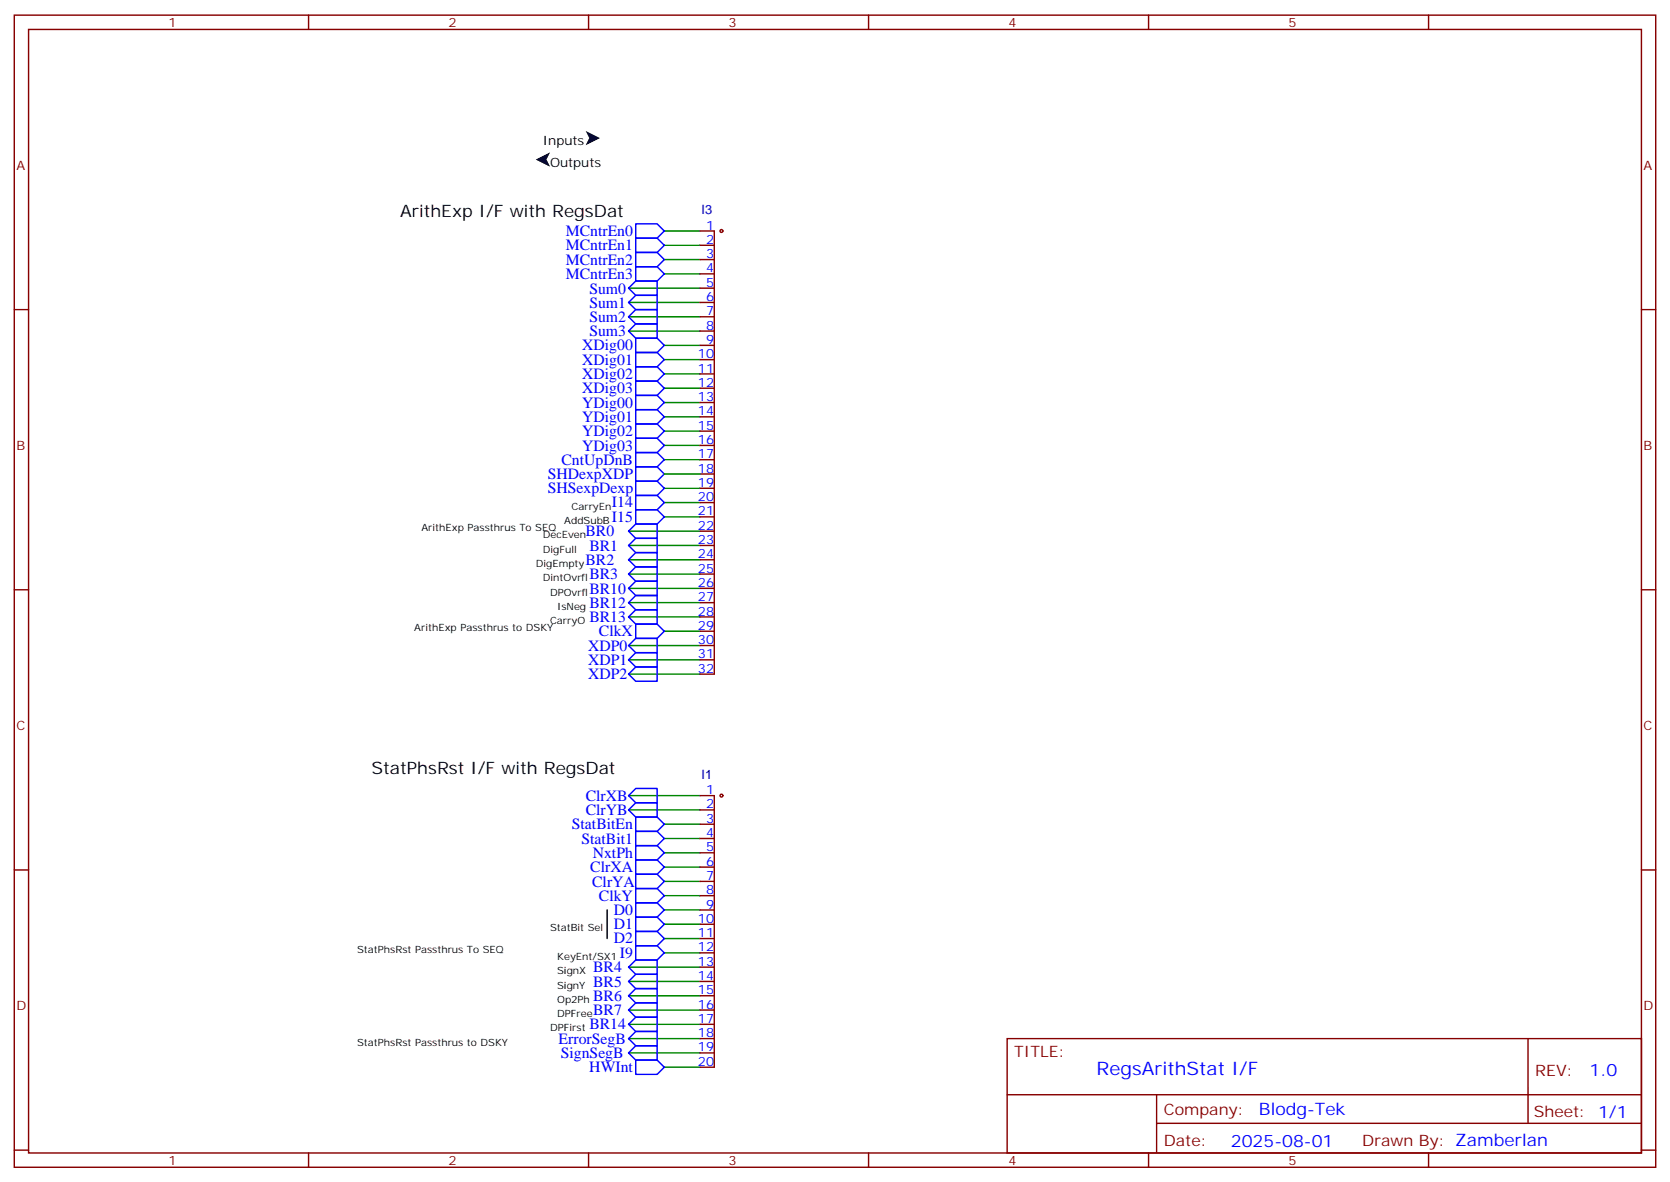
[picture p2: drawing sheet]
<svg xmlns="http://www.w3.org/2000/svg" width="412mm" height="292mm" viewBox="0 0 412 292" stroke-linecap="round" stroke-linejoin="round" font-family="sans-serif">
<g fill="none" stroke="#870000" stroke-width=".35">
<path d="M3.5 3.7h405.4v284.4h-405.4zM7.1 7.3h398.2v277.3h-398.2zM76.2 3.7v3.6M145.3 3.7v3.6M214.5 3.7v3.6M283.6 3.7v3.6M352.8 3.7v3.6M172.9 57h3.5v109.4h-3.5M3.5 76.4h3.6M172.9 60.5h3.5M172.9 64.1h3.5M172.9 67.6h3.5"/>
<path d="M172.9 71.1h3.5M172.9 74.6h3.5M172.9 78.2h3.5M405.3 76.4h3.6M172.9 81.7h3.5M172.9 85.2h3.5M172.9 88.8h3.5M172.9 92.3h3.5M172.9 95.8h3.5M172.9 99.3h3.5M172.9 113.5h3.5M172.9 117h3.5"/>
<path d="M172.9 102.9h3.5M172.9 106.4h3.5M172.9 109.9h3.5M172.9 120.5h3.5M172.9 124h3.5M172.9 127.6h3.5M172.9 131.1h3.5M172.9 134.6h3.5M172.9 138.1h3.5M3.5 145.6h3.6M172.9 141.7h3.5M172.9 145.2h3.5"/>
<path d="M172.9 148.7h3.5M172.9 152.3h3.5M172.9 155.8h3.5M172.9 159.3h3.5M405.3 145.6h3.6M172.9 162.8h3.5M172.9 196.4h3.5v67h-3.5M172.9 199.9h3.5M3.5 214.7h3.6M172.9 203.4h3.5M172.9 206.9h3.5M172.9 210.5h3.5"/>
<path d="M172.9 214h3.5M172.9 217.5h3.5M405.3 214.7h3.6M172.9 221.1h3.5M172.9 224.6h3.5M172.9 228.1h3.5M172.9 231.6h3.5M172.9 235.2h3.5M172.9 238.7h3.5M172.9 252.8h3.5M172.9 256.3h3.5M172.9 259.9h3.5"/>
<path d="M172.9 242.2h3.5M172.9 245.7h3.5M172.9 249.3h3.5M248.7 256.3h156.6v28.3h-156.6zM377.3 256.4v20.8M248.7 270.2h156.5M285.6 277.2h119.6M285.6 270.2v14.1M3.5 283.8h3.6M76.2 284.6v3.5M145.3 284.6v3.5M214.5 284.6v3.5"/>
<path d="M283.6 284.6v3.5M352.8 284.6v3.5M405.3 283.8h3.6"/>
<circle cx="178.2" cy="57" r=".35"/>
<circle cx="178.2" cy="196.4" r=".35"/>
</g>
<g fill="none" stroke="#008700" stroke-width=".35">
<path d="M164 57h8.9M155.2 71.1h17.7M155.2 74.6h17.7M155.2 78.2h17.7M164 60.5h8.9M164 64.1h8.9M164 67.6h8.9M155.2 81.7h17.7M164 85.2h8.9M164 88.8h8.9M164 92.3h8.9M164 95.8h8.9"/>
<path d="M164 99.3h8.9M164 102.9h8.9M164 106.4h8.9M164 109.9h8.9M164 113.5h8.9M164 117h8.9M155.2 131.1h17.7M155.2 134.6h17.7M155.2 138.1h17.7M164 120.5h8.9M164 124h8.9M164 127.6h8.9"/>
<path d="M155.2 141.7h17.7M155.2 145.2h17.7M155.2 148.7h17.7M155.2 152.3h17.7M155.2 159.3h17.7M164 155.8h8.9M155.2 162.8h17.7M155.2 166.4h17.7M155.2 196.4h17.7M155.2 199.9h17.7M164 203.4h8.9M164 206.9h8.9"/>
<path d="M164 210.5h8.9M164 214h8.9M164 217.5h8.9M155.2 238.7h17.7M164 221.1h8.9M164 224.6h8.9M164 228.1h8.9M164 231.6h8.9M164 235.2h8.9M155.2 242.2h17.7M155.2 245.7h17.7M155.2 249.3h17.7"/>
<path d="M155.2 252.8h17.7M155.2 256.3h17.7M155.2 259.9h17.7M164 263.4h8.9"/>
</g>
<path d="M149.9 224.6v7" fill="none" stroke="#000" stroke-width=".35"/>
<g fill="none" stroke="#00f" stroke-width=".35">
<path d="M157 58.8h5.3l1.7 1.7-1.7 1.8h-5.3zM157 55.2h5.3l1.7 1.8-1.7 1.8h-5.3zM157 79.9h5.3v3.6h-5.3l-1.8-1.8zM157 76.4h5.3v3.5h-5.3l-1.8-1.7zM157 72.9h5.3v3.5h-5.3l-1.8-1.8zM157 69.4h5.3v3.5h-5.3l-1.8-1.8zM157 65.8h5.3l1.7 1.8-1.7 1.8h-5.3zM157 62.3h5.3l1.7 1.8-1.7 1.7h-5.3zM157 97.6h5.3l1.7 1.7-1.7 1.8h-5.3zM157 94.1h5.3l1.7 1.7-1.7 1.8h-5.3zM157 90.5h5.3l1.7 1.8-1.7 1.8h-5.3zM157 87h5.3l1.7 1.8-1.7 1.7h-5.3z"/>
<path d="M157 83.5h5.3l1.7 1.7-1.7 1.8h-5.3zM157 118.7h5.3l1.7 1.8-1.7 1.8h-5.3zM157 111.7h5.3l1.7 1.8-1.7 1.7h-5.3zM157 108.2h5.3l1.7 1.7-1.7 1.8h-5.3zM157 104.6h5.3l1.7 1.8-1.7 1.8h-5.3zM157 101.1h5.3l1.7 1.8-1.7 1.7h-5.3zM157 115.2h5.3l1.7 1.8-1.7 1.7h-5.3zM157 139.9h5.3v3.5h-5.3l-1.8-1.7zM157 136.4h5.3v3.5h-5.3l-1.8-1.8zM157 132.9h5.3v3.5h-5.3l-1.8-1.8zM157 129.3h5.3v3.6h-5.3l-1.8-1.8zM157 125.8h5.3l1.7 1.8-1.7 1.7h-5.3z"/>
<path d="M157 122.3h5.3l1.7 1.7-1.7 1.8h-5.3zM157 157.6h5.3v3.5h-5.3l-1.8-1.8zM157 150.5h5.3v3.5h-5.3l-1.8-1.7zM157 147h5.3v3.5h-5.3l-1.8-1.8zM157 143.4h5.3v3.6h-5.3l-1.8-1.8zM157 154h5.3l1.7 1.8-1.7 1.8h-5.3zM157 164.6h5.3v3.5h-5.3l-1.8-1.7zM157 161.1h5.3v3.5h-5.3l-1.8-1.8zM155.2 196.4l1.8-1.8h5.3v3.5h-5.3zM157 198.1h5.3v3.5h-5.3l-1.8-1.7zM157 215.8h5.3l1.7 1.7-1.7 1.8h-5.3zM157 212.2h5.3l1.7 1.8-1.7 1.8h-5.3z"/>
<path d="M157 205.2h5.3l1.7 1.7-1.7 1.8h-5.3zM157 201.6h5.3l1.7 1.8-1.7 1.8h-5.3zM157 208.7h5.3l1.7 1.8-1.7 1.7h-5.3zM157 219.3h5.3l1.7 1.8-1.7 1.7h-5.3zM157 236.9h5.3v3.6h-5.3l-1.8-1.8zM157 233.4h5.3l1.7 1.8-1.7 1.7h-5.3zM157 229.9h5.3l1.7 1.7-1.7 1.8h-5.3zM157 226.3h5.3l1.7 1.8-1.7 1.8h-5.3zM157 222.8h5.3l1.7 1.8-1.7 1.7h-5.3zM157 258.1h5.3v3.5h-5.3l-1.8-1.7zM157 254.6h5.3v3.5h-5.3l-1.8-1.8zM157 251h5.3v3.6h-5.3l-1.8-1.8z"/>
<path d="M157 247.5h5.3v3.5h-5.3l-1.8-1.7zM157 244h5.3v3.5h-5.3l-1.8-1.8zM157 240.5h5.3v3.5h-5.3l-1.8-1.8zM157 261.6h5.3l1.7 1.8-1.7 1.7h-5.3z"/>
</g>
<path d="M132.3 39.4l3.5-1.8-.9 1.8 .9 1.7zM144.6 32.3l3.6 1.8-3.6 1.7 .9-1.7z" fill="#000"/>
<text font-size="4.6" fill="#00f" x="270.8" y="265.4">RegsArithStat I/F</text>
<g font-size="4.2">
<text x="98.8" y="53.5">ArithExp I/F with RegsDat</text>
<text x="91.7" y="191.1">StatPhsRst I/F with RegsDat</text>
</g>
<g font-size="4.2" fill="#00f">
<text x="392.5" y="265.6">1.0</text>
<text x="310.9" y="275.2">Blodg-Tek</text>
<text x="304" y="283">2025-08-01</text>
</g>
<g font-size="3.9" fill="#00f">
<text x="139.7" y="58.3">MCntrEn0</text>
<text x="139.7" y="65.3">MCntrEn2</text>
<text x="139.7" y="61.8">MCntrEn1</text>
<text x="139.7" y="68.9">MCntrEn3</text>
<text x="145.5" y="75.9">Sum1</text>
<text x="145.5" y="72.5">Sum0</text>
<text x="145.5" y="83">Sum3</text>
<text x="145.5" y="79.4">Sum2</text>
<text x="143.8" y="86.5">XDig00</text>
<text x="143.8" y="93.6">XDig02</text>
<text x="143.8" y="90">XDig01</text>
<text x="143.8" y="100.7">YDig00</text>
<text x="143.8" y="97.1">XDig03</text>
<text x="143.8" y="107.7">YDig02</text>
<text x="143.8" y="104.1">YDig01</text>
<text x="143.8" y="111.2">YDig03</text>
<text x="135.2" y="118.2">SHDexpXDP</text>
<text x="138.7" y="114.7">CntUpDnB</text>
<text x="135.2" y="121.8">SHSexpDexp</text>
<text x="151.1" y="125.2">I14</text>
<text x="151.1" y="128.7">I15</text>
<text x="144.6" y="132.3">BR0</text>
<text x="145.5" y="135.9">BR1</text>
<text x="144.6" y="139.4">BR2</text>
<text x="145.5" y="142.9">BR3</text>
<text x="145.5" y="146.5">BR10</text>
<text x="145.5" y="153.5">BR13</text>
<text x="145.5" y="150">BR12</text>
<text x="145.2" y="160.6">XDP0</text>
<text x="147.9" y="157.1">ClkX</text>
<text x="145.2" y="167.5">XDP2</text>
<text x="145.2" y="164">XDP1</text>
<text x="144.7" y="197.6">ClrXB</text>
<text x="144.7" y="201.2">ClrYB</text>
<text x="141.2" y="204.7">StatBitEn</text>
<text x="143.6" y="208.2">StatBit1</text>
<text x="145.8" y="215.3">ClrXA</text>
<text x="146.4" y="211.7">NxtPh</text>
<text x="146.2" y="218.8">ClrYA</text>
<text x="147.9" y="222.3">ClkY</text>
<text x="151.5" y="225.9">D0</text>
<text x="151.5" y="232.8">D2</text>
<text x="151.5" y="229.3">D1</text>
<text x="146.5" y="239.9">BR4</text>
<text x="153.1" y="236.4">I9</text>
<text x="146.5" y="243.5">BR5</text>
<text x="146.5" y="250.5">BR7</text>
<text x="146.5" y="247">BR6</text>
<text x="138" y="257.6">ErrorSegB</text>
<text x="145.5" y="254.1">BR14</text>
<text x="138.5" y="261.2">SignSegB</text>
<text x="145.5" y="264.7">HWInt</text>
</g>
<g font-size="3.9" fill="#800">
<text x="250.5" y="260.9">TITLE:</text>
<text x="379.1" y="265.6">REV:</text>
<text x="287.4" y="275.1">Company:</text>
<text x="378.7" y="275.7">Sheet: 1/1</text>
<text x="287.4" y="282.8">Date:</text>
<text x="336.4" y="282.9">Drawn By: Zamberlan</text>
</g>
<g font-size="3.2" fill="#800">
<text x="41.6" y="6.7">1</text>
<text x="110.8" y="6.7">2</text>
<text x="179.9" y="6.7">3</text>
<text x="249.1" y="6.7">4</text>
<text x="318.2" y="6.7">5</text>
<text x="4.1" y="41.8">A</text>
<text x="405.9" y="41.8">A</text>
<text x="4.1" y="111">B</text>
<text x="405.9" y="111">B</text>
<text x="4.1" y="180.1">C</text>
<text x="405.9" y="180.1">C</text>
<text x="4.1" y="249.3">D</text>
<text x="405.9" y="249.3">D</text>
<text x="41.6" y="287.5">1</text>
<text x="110.8" y="287.5">2</text>
<text x="179.9" y="287.5">3</text>
<text x="249.1" y="287.5">4</text>
<text x="318.2" y="287.5">5</text>
</g>
<g font-size="3.2">
<text x="134.1" y="35.8">Inputs</text>
<text x="135.8" y="41.1">Outputs</text>
</g>
<g font-size="3.2" fill="#000080">
<text x="173.3" y="52.9">I3</text>
<text x="173.3" y="192.3">I1</text>
</g>
<g font-size="3.2" fill="#00f">
<text x="174.4" y="56.7">1</text>
<text x="174.4" y="60.2">2</text>
<text x="174.4" y="63.7">3</text>
<text x="174.4" y="67.2">4</text>
<text x="174.4" y="70.8">5</text>
<text x="174.4" y="74.3">6</text>
<text x="174.4" y="77.8">7</text>
<text x="174.4" y="81.4">8</text>
<text x="172.4" y="88.4">10</text>
<text x="174.4" y="84.9">9</text>
<text x="172.4" y="91.9">11</text>
<text x="172.4" y="95.5">12</text>
<text x="172.4" y="99">13</text>
<text x="172.4" y="102.5">14</text>
<text x="172.4" y="106">15</text>
<text x="172.4" y="113.1">17</text>
<text x="172.4" y="109.6">16</text>
<text x="172.4" y="116.6">18</text>
<text x="172.4" y="120.2">19</text>
<text x="172.4" y="123.7">20</text>
<text x="172.4" y="127.2">21</text>
<text x="172.4" y="130.7">22</text>
<text x="172.4" y="134.3">23</text>
<text x="172.4" y="137.8">24</text>
<text x="172.4" y="141.3">25</text>
<text x="172.4" y="144.9">26</text>
<text x="172.4" y="148.4">27</text>
<text x="172.4" y="151.9">28</text>
<text x="172.4" y="155.4">29</text>
<text x="172.4" y="159">30</text>
<text x="172.4" y="162.5">31</text>
<text x="172.4" y="166">32</text>
<text x="174.4" y="196">1</text>
<text x="174.4" y="199.5">2</text>
<text x="174.4" y="203.1">3</text>
<text x="174.4" y="206.6">4</text>
<text x="174.4" y="210.1">5</text>
<text x="174.4" y="213.6">6</text>
<text x="174.4" y="217.2">7</text>
<text x="174.4" y="220.7">8</text>
<text x="172.4" y="227.8">10</text>
<text x="174.4" y="224.2">9</text>
<text x="172.4" y="231.3">11</text>
<text x="172.4" y="234.8">12</text>
<text x="172.4" y="238.3">13</text>
<text x="172.4" y="241.9">14</text>
<text x="172.4" y="245.4">15</text>
<text x="172.4" y="248.9">16</text>
<text x="172.4" y="252.4">17</text>
<text x="172.4" y="256">18</text>
<text x="172.4" y="259.5">19</text>
<text x="172.4" y="263">20</text>
</g>
<g font-size="2.5">
<text x="141.1" y="125.8">CarryEn</text>
<text x="104.1" y="131.1">ArithExp Passthrus To SEQ</text>
<text x="139.3" y="129.3">AddSubB</text>
<text x="134.1" y="132.9">DecEven</text>
<text x="134.1" y="136.4">DigFull</text>
<text x="132.3" y="139.9">DigEmpty</text>
<text x="134.1" y="143.4">DintOvrfl</text>
<text x="135.8" y="147">DPOvrfl</text>
<text x="102.3" y="155.8">ArithExp Passthrus to DSKY</text>
<text x="135.8" y="154">CarryO</text>
<text x="137.6" y="150.5">IsNeg</text>
<text x="135.8" y="229.9">StatBit Sel</text>
<text x="88.2" y="235.2">StatPhsRst Passthrus To SEQ</text>
<text x="137.6" y="236.9">KeyEnt/SX1</text>
<text x="137.6" y="240.5">SignX</text>
<text x="137.6" y="244">SignY</text>
<text x="137.6" y="251">DPFree</text>
<text x="137.6" y="247.5">Op2Ph</text>
<text x="135.8" y="254.6">DPFirst</text>
<text x="88.2" y="258.1">StatPhsRst Passthrus to DSKY</text>
</g>
</svg>
